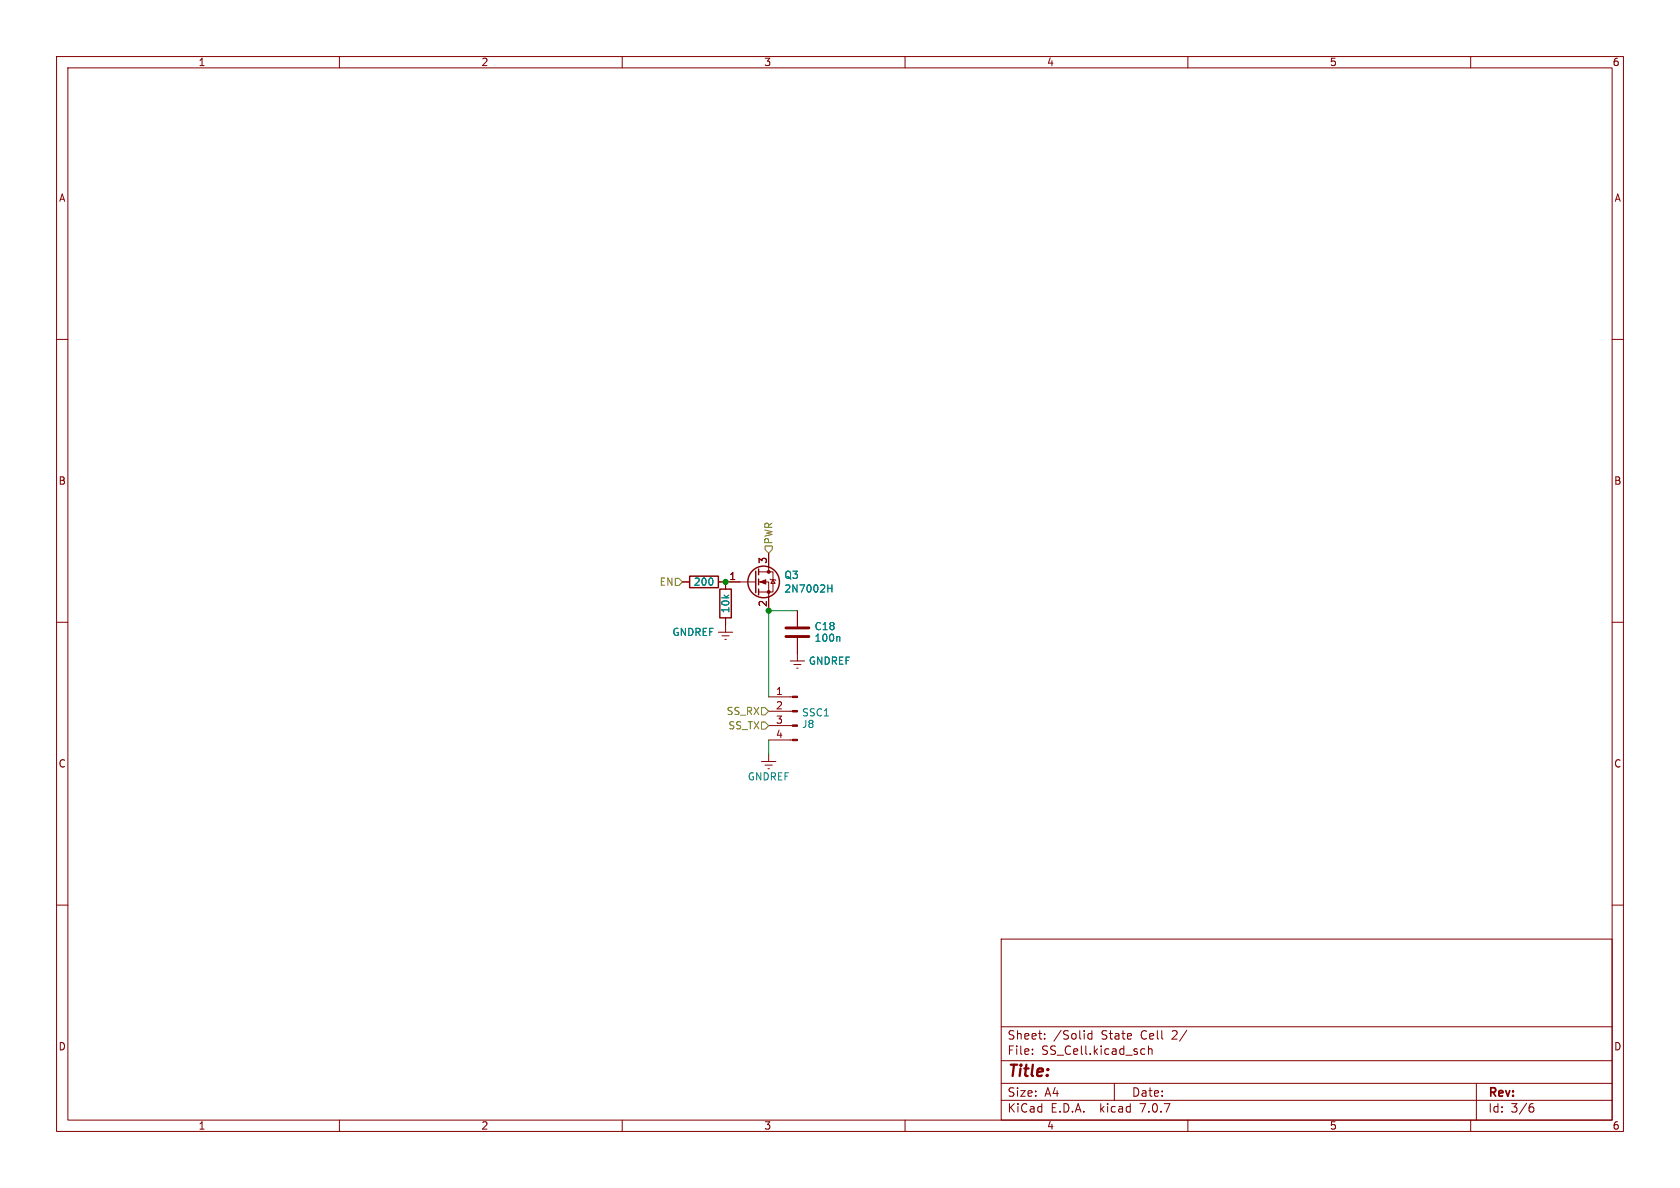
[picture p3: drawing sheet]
<svg xmlns="http://www.w3.org/2000/svg" width="297mm" height="210mm" viewBox="0 0 297 210" stroke-linecap="round" stroke-linejoin="round" font-family="sans-serif">
<g fill="none" stroke="#840000" stroke-width=".18">
<path d="M10 10h277v190h-277zM12 12h273v186h-273zM60 10v2M110 10v2M160 10v2M210 10v2M260 10v2M10 60h2M285 60h2M135.9 97.8v3.3M10 110h2M120.6 102.9h1.3"/>
<path d="M127 102.9h6.6M127 111.8h2.5M127.6 112.4h1.3M128.1 113h.3M128.3 102.9v1.2M128.3 109.2v2.6M134.1 102.9h1.8v5.1M134.1 101.1h2.6v3.5h-2.6M136.1 102.4l.2 .1h.7l.2 .1M136.7 102.5l.3 .6h-.7zM139.7 116.8h2.5M140.3 117.5h1.3"/>
<path d="M140.8 118.1h.3M141 108v2.7M141 112.8v4M285 110h2M134.6 134.6h2.6M135.3 135.3h1.2M135.8 135.9h.2M135.9 133.4v1.2M135.9 130.8h4.2M135.9 128.3h4.2M135.9 125.7h4.2M135.9 123.2h4.2"/>
<path d="M10 160h2M285 160h2M177 166h108v32h-108zM60 198v2M110 198v2M160 198v2M177 194.5h108M177 191.5h108M177 187.5h108M177 181.5h108M182.5 186.3v.1M182.5 185.5v.1"/>
<path d="M184.7 183.6v.1M184.7 182.8v.1M193 182.2v1.5M193 182.8l-.4-.1-.3 .3v.4l.2 .2h.5M197 191.5v3M202 185.4l.4 .1M202.4 186.3l-.4 .1M203 185.5l.2-.1 .4 .1 .1 .9M203 184.9v1.5M210 198v2M260 198v2M261 191.5v6.5"/>
<path d="M270.6 195.7h.3l.3 .3-.1 .5-.5 .1M271 195.1l-.4 .1"/>
</g>
<g fill="#840000" stroke="#840000" stroke-width=".18">
<path d="M140.1 130.7h.9v.2h-.9z"/>
<path d="M140.1 128.1h.9v.3h-.9z"/>
<path d="M140.1 125.6h.9v.3h-.9z"/>
<path d="M140.1 123.1h.9v.2h-.9z"/>
<path d="M134.4 102.9l1-.4v.8z"/>
<circle cx="135.9" cy="104.6" r=".25"/>
<circle cx="135.9" cy="101.1" r=".25"/>
</g>
<g fill="none" stroke="#840000" stroke-width=".25">
<path d="M121.9 101.9h5.1v2h-5.1zM127.3 104.1h2v5.1h-2zM133.6 101v3.8M134.1 100.6v1M134.1 102.4v1M134.1 104.1v1.1"/>
<circle cx="135" cy="102.9" r="2.79"/>
</g>
<path d="M146.3 104h.8M147.1 103.4v1.3M148.3 112.5l.2 .2v.7" fill="none" stroke="#008484" stroke-width=".18"/>
<path d="M138.9 112.5h4.1M138.9 111h4.1" fill="none" stroke="#840000" stroke-width=".51"/>
<path d="M135.3 96.5h1.2v.7l-.6 .6-.6-.6zM119.4 102.2h.6l.6 .7-.6 .6h-.6zM134.6 127.6h.7l.6 .7-.6 .6h-.7zM134.6 125.1h.7l.6 .6-.6 .7h-.7z" fill="none" stroke="#848400" stroke-width=".18"/>
<path d="M141 108h-5.1v15.2M135.9 130.8v2.6" fill="none" stroke="#008400" stroke-width=".18"/>
<g fill="#008400" stroke="#008400" stroke-width=".18">
<circle cx="135.9" cy="108" r=".46"/>
<circle cx="128.3" cy="102.9" r=".46"/>
</g>
<text font-size="2.8" fill="#840000" x="178" y="190.9">Title:</text>
<g font-size="2.1" fill="#840000">
<text x="178" y="184">Sheet:</text>
<text x="186.2" y="184">/Solid</text>
<text x="194.7" y="184">State</text>
<text x="201.8" y="184">Cell</text>
<text x="207.5" y="184">2/</text>
<text x="178" y="186.7">File:</text>
<text x="184.1" y="186.7">SS_Cell.kicad_sch</text>
<text x="178" y="196.9">KiCad</text>
<text x="178" y="194.1">Size:</text>
<text x="184.7" y="194.1">A4</text>
<text x="185.7" y="196.9">E.D.A.</text>
<text x="194.6" y="196.9">kicad</text>
<text x="200" y="194.1">Date:</text>
<text x="201.8" y="196.9">7.0.7</text>
<text x="263" y="194.3">Rev:</text>
<text x="263" y="196.9">Id:</text>
<text x="267.1" y="196.9">3/6</text>
</g>
<g font-size="1.8" fill="#840000">
<text x="35" y="11.9">1</text>
<text x="85" y="11.9">2</text>
<text x="135" y="11.9">3</text>
<text x="185" y="11.9">4</text>
<text x="235" y="11.9">5</text>
<text x="285" y="11.9">6</text>
<text x="10.3" y="35.9">A</text>
<text x="285.3" y="35.9">A</text>
<text x="10.3" y="85.9">B</text>
<text x="285.3" y="85.9">B</text>
<text x="135.6" y="99.8" transform="rotate(-90 135.6 99.8)">3</text>
<text x="128.8" y="102.6">1</text>
<text x="135.6" y="107.4" transform="rotate(-90 135.6 107.4)">2</text>
<text x="137.1" y="122.9">1</text>
<text x="137.1" y="125.5">2</text>
<text x="137.1" y="128">3</text>
<text x="137.1" y="130.6">4</text>
<text x="10.3" y="135.9">C</text>
<text x="285.3" y="135.9">C</text>
<text x="10.3" y="185.9">D</text>
<text x="285.3" y="185.9">D</text>
<text x="35" y="199.9">1</text>
<text x="85" y="199.9">2</text>
<text x="135" y="199.9">3</text>
<text x="185" y="199.9">4</text>
<text x="235" y="199.9">5</text>
<text x="285" y="199.9">6</text>
</g>
<g font-size="1.8" fill="#848400">
<text x="136.8" y="96.3" transform="rotate(-90 136.8 96.3)">PWR</text>
<text x="116.5" y="103.7">EN</text>
<text x="128.4" y="126.6">SS_RX</text>
<text x="128.7" y="129.1">SS_TX</text>
</g>
<g font-size="1.8" fill="#008484">
<text x="122.5" y="103.7">200</text>
<text x="138.6" y="104.9">2N7002H</text>
<text x="138.6" y="102.5">Q3</text>
<text x="118.8" y="112.6">GNDREF</text>
<text x="129.1" y="108.5" transform="rotate(-90 129.1 108.5)">10k</text>
<text x="143.9" y="113.6">100n</text>
<text x="143.9" y="111.6">C18</text>
<text x="142.9" y="117.7">GNDREF</text>
<text x="141.7" y="128.9">J8</text>
<text x="141.7" y="126.8">SSC1</text>
<text x="132.1" y="138.2">GNDREF</text>
</g>
</svg>
